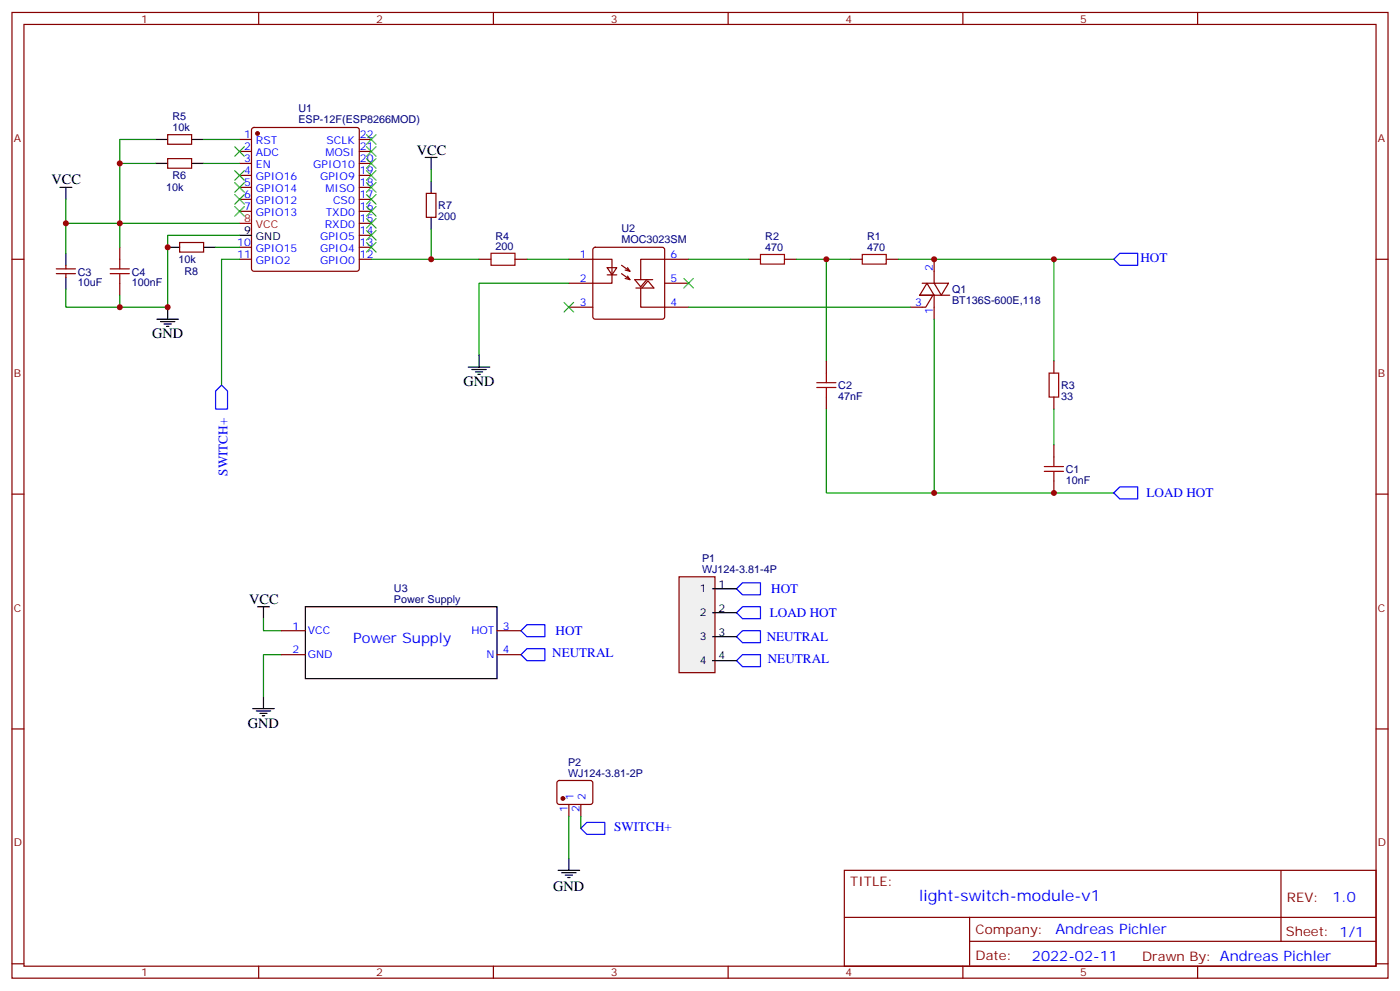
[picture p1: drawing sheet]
<svg xmlns="http://www.w3.org/2000/svg" width="412mm" height="292mm" viewBox="0 0 412 292" stroke-linecap="round" stroke-linejoin="round" font-family="sans-serif">
<g fill="none" stroke="#870000" stroke-width=".35">
<path d="M3.5 3.7h405.4v284.3h-405.4zM7.1 7.2h398.2v277.3h-398.2zM76.2 3.7v3.5M145.3 3.7v3.5M214.5 3.7v3.5M283.6 3.7v3.5M352.8 3.7v3.5M49.4 39.7h7v2.8h-7zM74.3 37.7l.5-.2h30.3l.5 .2 .2 .5v41l-.2 .5-.5 .2h-30.3l-.5-.3-.2-.4v-41zM49.4 46.7h7v2.8h-7zM70.6 41.1h3.5M70.6 44.6h3.5"/>
<path d="M70.6 48.1h3.5M70.6 51.6h3.5M70.6 55.2h3.5M70.6 58.7h3.5M105.8 41.1h3.6M105.8 44.6h3.6M105.8 48.1h3.6M105.8 51.6h3.6M105.8 55.2h3.6M105.8 58.7h3.6M125.6 56.9h2.8v7.1h-2.8zM3.5 76.3h3.6"/>
<path d="M16.6 79.2h5.6M19.4 78.1v1.1M35.3 72.8v3.5M52.9 71.4h7.1v2.8h-7.1zM70.6 76.3h3.5M70.6 62.2h3.5M70.6 72.8h3.5M105.8 76.3h3.6M105.8 62.2h3.6M105.8 72.8h3.6M105.8 69.3h3.6M105.8 65.8h3.6"/>
<path d="M141.1 76.3h3.5M151.7 76.3h3.5M167.6 76.3h12.7v7.1h-12.7M174.9 73l.4-.2h19.8l.5 .2 .2 .5v19.8l-.2 .5-.5 .2h-19.8l-.5-.3-.2-.4v-19.8zM178.9 78.8h2.8l-1.4 2.1zM183.1 78.1l2.5 1.8-.7-1.1M184.1 79.5l1.5 .4M202.8 76.3h-14.1v6M220.5 76.3h3.5M231.1 76.3h3.5M250.5 76.3h3.5M261.1 76.3h3.5"/>
<path d="M275.2 76.3v7.1h-3.6M405.3 76.3h3.6M16.6 80.6h5.6M19.4 80.6v1M35.3 83.4v3.5M167.6 90.5h7M178.9 80.9h2.8M183.1 80.6l2.5 1.7-.7-1M184.1 82l1.5 .3M187.3 84.8h5.3l-1.7-2.1-1.8 2.1M188.7 84.8v5.7h14.1M190.5 82.3l-1.8 2.2-1.7-2.2h5.3"/>
<path d="M195.8 83.4h7M270.9 86.9h8.9M273 83.4l2.2 3.5h-4.3zM274.8 86.9l-2.1 3.6h-4.6M275.2 83.4h4.2l-2.1 3.5zM275.2 86.9v7.1M310.4 106.3v3.6M310.4 116.9v3.5M310.4 131v3.5M3.5 145.5h3.6M310.4 141.6v3.5M405.3 145.5h3.6"/>
<path d="M82.9 185.7h7.1M82.9 192.8h7.1M146.4 185.7h7.1M146.4 192.8h7.1M3.5 214.6h3.6M405.3 214.6h3.6M248.7 256.3h156.6v28.2h-156.6zM377.3 256.3v20.9M248.7 270.1h156.5M285.6 277.2h119.6M285.6 270.1v14.1M3.5 283.8h3.6"/>
<path d="M76.2 284.5v3.5M145.3 284.5v3.5M214.5 284.5v3.5M283.6 284.5v3.5M352.8 284.5v3.5M405.3 283.8h3.6"/>
</g>
<circle cx="75.8" cy="39.3" r=".53" fill="#870000" stroke="#870000" stroke-width=".35"/>
<path d="M70.6 65.8h3.5" fill="none" stroke="#f00" stroke-width=".35"/>
<g fill="none" stroke="#000" stroke-width=".35">
<path d="M17.6 55.2h3.6M19.4 55.2v3.5M45.9 41.1h3.5M45.9 48.1h3.5M56.4 41.1h3.6M56.4 48.1h3.6M125.2 46.4h3.6M127 46.4v3.5M127 53.4v3.5M19.4 74.6v3.5M49.4 72.8h3.5M60 72.8h3.5"/>
<path d="M70.6 69.3h3.5M127 64v3.5M19.4 81.6v3.6M46.2 94h6.4M47.3 94.7h4.2M48.3 95.4h2.1M49 96.1h.7M49.4 90.5v3.5M137.9 108.1h6.4M139 108.8h4.2M140.1 109.5h2.1M140.8 110.2h.7"/>
<path d="M141.1 104.6v3.5M75.8 178.6h3.6M77.6 178.6v3.6M90 178.6h56.4v21.2h-56.4zM74.4 208.6h6.4M75.5 209.3h4.2M76.6 210h2.1M77.3 210.7h.7M77.6 205.1v3.5M164.4 256.3h6.3M165.5 257h4.2M166.5 257.7h2.1"/>
<path d="M167.2 258.4h.7M167.6 252.7v3.6"/>
</g>
<path d="M32.5 79.2h5.6M35.3 76.3v2.9M144.6 74.6h7.1v3.5h-7.1zM224 74.9h7.1v2.9h-7.1zM254 74.9h7.1v2.9h-7.1zM32.5 80.6h5.6M35.3 80.6v2.8M309 109.9h2.9v7h-2.9zM307.6 138.8h5.7M307.6 137.4h5.7M310.4 134.5v2.9M310.4 138.8v2.8" fill="none" stroke="#a10000" stroke-width=".35"/>
<g fill="none" stroke="#008700" stroke-width=".35">
<path d="M19.4 58.7v7.1h51.2M35.3 48.1h10.6M45.9 41.1h-10.6v31.7M60 41.1h10.6M60 48.1h10.6M127 49.9v3.5M19.4 65.8v8.8M63.5 72.8h7.1M70.6 76.3h-5.3v37.1M70.6 69.3h-21.2v21.2h-30v-5.3M109.4 76.3h31.7M127 67.5v8.8"/>
<path d="M155.2 76.3h12.4M202.8 76.3h17.7M234.6 76.3h15.9M243.4 76.3v30M264.6 76.3h45.8v30M310.4 76.3h17.7M35.3 86.9v3.6M167.6 83.4h-26.5v21.2M202.8 90.5h65.3M275.2 94v51.1h52.9M243.4 120.4v24.7h31.8M310.4 120.4v10.6"/>
<path d="M77.6 182.2v3.5h5.3M82.9 192.8h-5.3v12.3"/>
</g>
<path d="M328.1 76.3l1.7-1.7h5.3v3.5h-5.3zM65.3 113.4l1.7 1.7v5.3h-3.5v-5.3zM328.1 145.1l1.7-1.7h5.3v3.5h-5.3zM217 173.4l1.7-1.8h5.3v3.5h-5.3zM153.5 185.7l1.7-1.8h5.3v3.6h-5.3zM153.5 192.8l1.7-1.8h5.3v3.5h-5.3zM217 187.5l1.7-1.8h5.3v3.5h-5.3zM217 194.5l1.7-1.7h5.3v3.5h-5.3zM217 180.4l1.7-1.8h5.3v3.6h-5.3zM171.1 243.9l1.8-1.8h5.3v3.6h-5.3z" fill="none" stroke="#00f" stroke-width=".35"/>
<g fill="none" stroke="#3c3" stroke-width=".35">
<path d="M107.9 39.7l2.9 2.8M110.8 39.7l-2.9 2.8M69.1 43.2l2.9 2.8M69.1 50.2l2.9 2.9M69.1 53.8l2.9 2.8M69.1 57.3l2.9 2.8M72 43.2l-2.9 2.8M72 50.2l-2.9 2.9M72 53.8l-2.9 2.8M72 57.3l-2.9 2.8M107.9 57.3l2.9 2.8M107.9 53.8l2.9 2.8"/>
<path d="M107.9 50.2l2.9 2.9M107.9 46.7l2.9 2.8M107.9 43.2l2.9 2.8M110.8 57.3l-2.9 2.8M110.8 53.8l-2.9 2.8M110.8 50.2l-2.9 2.9M110.8 46.7l-2.9 2.8M110.8 43.2l-2.9 2.8M69.1 60.8l2.9 2.8M72 60.8l-2.9 2.8M107.9 71.4l2.9 2.8M107.9 67.9l2.9 2.8"/>
<path d="M107.9 64.3l2.9 2.9M107.9 60.8l2.9 2.8M110.8 71.4l-2.9 2.8M110.8 67.9l-2.9 2.8M110.8 64.3l-2.9 2.9M110.8 60.8l-2.9 2.8M166.2 89l2.8 2.9M169 89l-2.8 2.9M201.4 82l2.9 2.8M204.3 82l-2.9 2.8"/>
</g>
<path d="M200 169.8h10.6v28.2h-10.6z" fill="#f0f0f0" stroke="#870000" stroke-width=".35"/>
<path d="M209.9 173.4h7.1M209.9 180.4h7.1M209.9 187.5h7.1M209.9 194.5h7.1" fill="none" stroke="#000" stroke-width=".35"/>
<path d="M243.4 106.3v3.6M243.4 116.9v3.5M164.3 230l.4-.2 9.5 .1 .4 .6v5.9l-.7 .5-9.4-.1-.5-.7v-5.6zM167.6 236.9v3.5M171.1 236.9v3.5" fill="none" stroke="#870000" stroke-width=".35"/>
<circle cx="165.8" cy="235.1" r=".53" fill="#870000" stroke="#870000" stroke-width=".35"/>
<path d="M240.6 114.1h5.6M240.6 112.7h5.6M243.4 109.9v2.8M243.4 114.1v2.8" fill="none" stroke="#a10000" stroke-width=".35"/>
<path d="M167.6 240.4v12.3M171.1 240.4v3.5" fill="none" stroke="#008700" stroke-width=".35"/>
<g fill="#c00">
<circle cx="243.4" cy="76.3" r=".88"/>
<circle cx="275.2" cy="145.1" r=".88"/>
<circle cx="310.4" cy="76.3" r=".88"/>
<circle cx="310.4" cy="145.1" r=".88"/>
<circle cx="127" cy="76.3" r=".88"/>
<circle cx="19.4" cy="65.8" r=".88"/>
<circle cx="49.4" cy="90.5" r=".88"/>
<circle cx="35.3" cy="90.5" r=".88"/>
<circle cx="35.3" cy="65.8" r=".88"/>
<circle cx="35.3" cy="48.1" r=".88"/>
<circle cx="49.4" cy="72.8" r=".88"/>
<circle cx="275.2" cy="76.3" r=".88"/>
</g>
<text font-size="4.6" fill="#00f" x="270.8" y="265.3">light-switch-module-v1</text>
<g font-size="4.2">
<text x="122.8" y="45.6">VCC</text>
<text x="15.1" y="54.2">VCC</text>
<text x="44.8" y="99.6">GND</text>
<text x="136.5" y="113.7">GND</text>
<text x="73.4" y="177.9">VCC</text>
<text x="73" y="214.3">GND</text>
<text x="162.9" y="262.5">GND</text>
</g>
<g font-size="4.2" fill="#00f">
<text x="104.1" y="189.2">Power Supply</text>
<text x="392.5" y="265.5">1.0</text>
<text x="310.9" y="275.1">Andreas Pichler</text>
<text x="304" y="282.9">2022-02-11</text>
</g>
<g font-size="3.9" fill="#00f">
<text x="336" y="77.1">HOT</text>
<text x="67" y="140.1" transform="rotate(-90 67 140.1)">SWITCH+</text>
<text x="337.7" y="146.4">LOAD HOT</text>
<text x="227.2" y="174.6">HOT</text>
<text x="226.8" y="181.7">LOAD HOT</text>
<text x="163.7" y="187">HOT</text>
<text x="225.9" y="188.7">NEUTRAL</text>
<text x="162.7" y="193.5">NEUTRAL</text>
<text x="226.2" y="195.3">NEUTRAL</text>
<text x="180.9" y="244.6">SWITCH+</text>
</g>
<g font-size="3.9" fill="#800">
<text x="250.5" y="260.8">TITLE:</text>
<text x="379.1" y="265.5">REV:</text>
<text x="287.4" y="275">Company:</text>
<text x="378.7" y="275.7">Sheet: 1/1</text>
<text x="287.4" y="282.7">Date:</text>
<text x="336.4" y="282.8">Drawn By: Andreas Pichler</text>
</g>
<g font-size="3.2" fill="#800">
<text x="41.6" y="6.7">1</text>
<text x="110.8" y="6.7">2</text>
<text x="179.9" y="6.7">3</text>
<text x="249.1" y="6.7">4</text>
<text x="318.2" y="6.7">5</text>
<text x="4.1" y="41.8">A</text>
<text x="405.9" y="41.8">A</text>
<text x="4.1" y="110.9">B</text>
<text x="405.9" y="110.9">B</text>
<text x="4.1" y="180.1">C</text>
<text x="405.9" y="180.1">C</text>
<text x="4.1" y="249.2">D</text>
<text x="405.9" y="249.2">D</text>
<text x="41.6" y="287.5">1</text>
<text x="110.8" y="287.5">2</text>
<text x="179.9" y="287.5">3</text>
<text x="249.1" y="287.5">4</text>
<text x="318.2" y="287.5">5</text>
</g>
<g font-size="3.2" fill="#000080">
<text x="50.8" y="35.4">R5</text>
<text x="87.9" y="33">U1</text>
<text x="50.8" y="38.6">10k</text>
<text x="87.9" y="36.3">ESP-12F(ESP8266MOD)</text>
<text x="50.8" y="52.8">R6</text>
<text x="48.9" y="56.3">10k</text>
<text x="129.1" y="64.8">200</text>
<text x="129.1" y="61.6">R7</text>
<text x="145.9" y="70.5">R4</text>
<text x="183.1" y="71.5">MOC3023SM</text>
<text x="183.1" y="68.3">U2</text>
<text x="225.4" y="70.7">R2</text>
<text x="255.4" y="70.7">R1</text>
<text x="52.6" y="77.6">10k</text>
<text x="145.9" y="73.5">200</text>
<text x="225.4" y="73.9">470</text>
<text x="255.4" y="73.9">470</text>
<text x="22.9" y="81.1">C3</text>
<text x="38.8" y="81.1">C4</text>
<text x="54.3" y="81.1">R8</text>
<text x="22.9" y="84.2">10uF</text>
<text x="38.8" y="84.2">100nF</text>
<text x="280.5" y="89.5">BT136S-600E,118</text>
<text x="280.5" y="86.3">Q1</text>
<text x="246.9" y="117.7">47nF</text>
<text x="246.9" y="114.5">C2</text>
<text x="312.6" y="117.7">33</text>
<text x="312.6" y="114.5">R3</text>
<text x="314" y="142.4">10nF</text>
<text x="314" y="139.2">C1</text>
<text x="206.8" y="165.4">P1</text>
<text x="206.8" y="168.7">WJ124-3.81-4P</text>
<text x="116" y="177.6">Power Supply</text>
<text x="116" y="174.4">U3</text>
<text x="167.3" y="225.6">P2</text>
<text x="167.3" y="228.7">WJ124-3.81-2P</text>
</g>
<g font-size="3.2" fill="#00f">
<text x="71.9" y="40.7">1</text>
<text x="106" y="40.7">22</text>
<text x="71.9" y="44.2">2</text>
<text x="71.9" y="47.8">3</text>
<text x="75.4" y="42.5">RST</text>
<text x="75.4" y="46">ADC</text>
<text x="95.9" y="46">MOSI</text>
<text x="96.2" y="42.5">SCLK</text>
<text x="106" y="47.8">20</text>
<text x="106" y="44.2">21</text>
<text x="71.9" y="51.3">4</text>
<text x="75.4" y="49.5">EN</text>
<text x="75.4" y="53.1">GPIO16</text>
<text x="92.3" y="49.5">GPIO10</text>
<text x="94.3" y="53.1">GPIO9</text>
<text x="106" y="51.3">19</text>
<text x="71.9" y="54.8">5</text>
<text x="71.9" y="58.3">6</text>
<text x="75.4" y="56.6">GPIO14</text>
<text x="95.9" y="56.6">MISO</text>
<text x="106" y="58.3">17</text>
<text x="106" y="54.8">18</text>
<text x="71.9" y="61.9">7</text>
<text x="75.4" y="60.1">GPIO12</text>
<text x="75.4" y="63.6">GPIO13</text>
<text x="95.9" y="63.6">TXD0</text>
<text x="98.1" y="60.1">CS0</text>
<text x="106" y="65.4">15</text>
<text x="106" y="61.9">16</text>
<text x="94.3" y="70.7">GPIO5</text>
<text x="95.7" y="67.2">RXD0</text>
<text x="106" y="68.9">14</text>
<text x="69.9" y="72.5">10</text>
<text x="69.9" y="76">11</text>
<text x="75.4" y="74.2">GPIO15</text>
<text x="75.4" y="77.8">GPIO2</text>
<text x="94.3" y="77.8">GPIO0</text>
<text x="94.3" y="74.2">GPIO4</text>
<text x="106" y="76">12</text>
<text x="106" y="72.5">13</text>
<text x="170.8" y="76">1</text>
<text x="197.6" y="76">6</text>
<text x="170.8" y="83">2</text>
<text x="197.6" y="83">5</text>
<text x="274.8" y="79.9" transform="rotate(-90 274.8 79.9)">2</text>
<text x="170.8" y="90.1">3</text>
<text x="197.6" y="90.1">4</text>
<text x="269.6" y="90.1">3</text>
<text x="274.8" y="92.5" transform="rotate(-90 274.8 92.5)">1</text>
<text x="86.2" y="185.3">1</text>
<text x="148.2" y="185.3">3</text>
<text x="90.7" y="186.8">VCC</text>
<text x="138.9" y="186.8">HOT</text>
<text x="86.2" y="192.4">2</text>
<text x="90.7" y="193.8">GND</text>
<text x="143.3" y="193.8">N</text>
<text x="148.2" y="192.4">4</text>
<text x="167.2" y="239" transform="rotate(-90 167.2 239)">1</text>
<text x="169" y="235.5" transform="rotate(-90 169 235.5)">1</text>
<text x="170.7" y="239" transform="rotate(-90 170.7 239)">2</text>
<text x="172.5" y="235.5" transform="rotate(-90 172.5 235.5)">2</text>
</g>
<g font-size="3.2" fill="#f00">
<text x="71.9" y="65.4">8</text>
<text x="75.4" y="67.2">VCC</text>
</g>
<g font-size="3.2">
<text x="71.9" y="68.9">9</text>
<text x="75.4" y="70.7">GND</text>
<text x="211.7" y="173">1</text>
<text x="206.1" y="174.4">1</text>
<text x="206.1" y="181.5">2</text>
<text x="211.7" y="180.1">2</text>
<text x="206.1" y="188.5">3</text>
<text x="211.7" y="187.1">3</text>
<text x="206.1" y="195.6">4</text>
<text x="211.7" y="194.2">4</text>
</g>
</svg>
